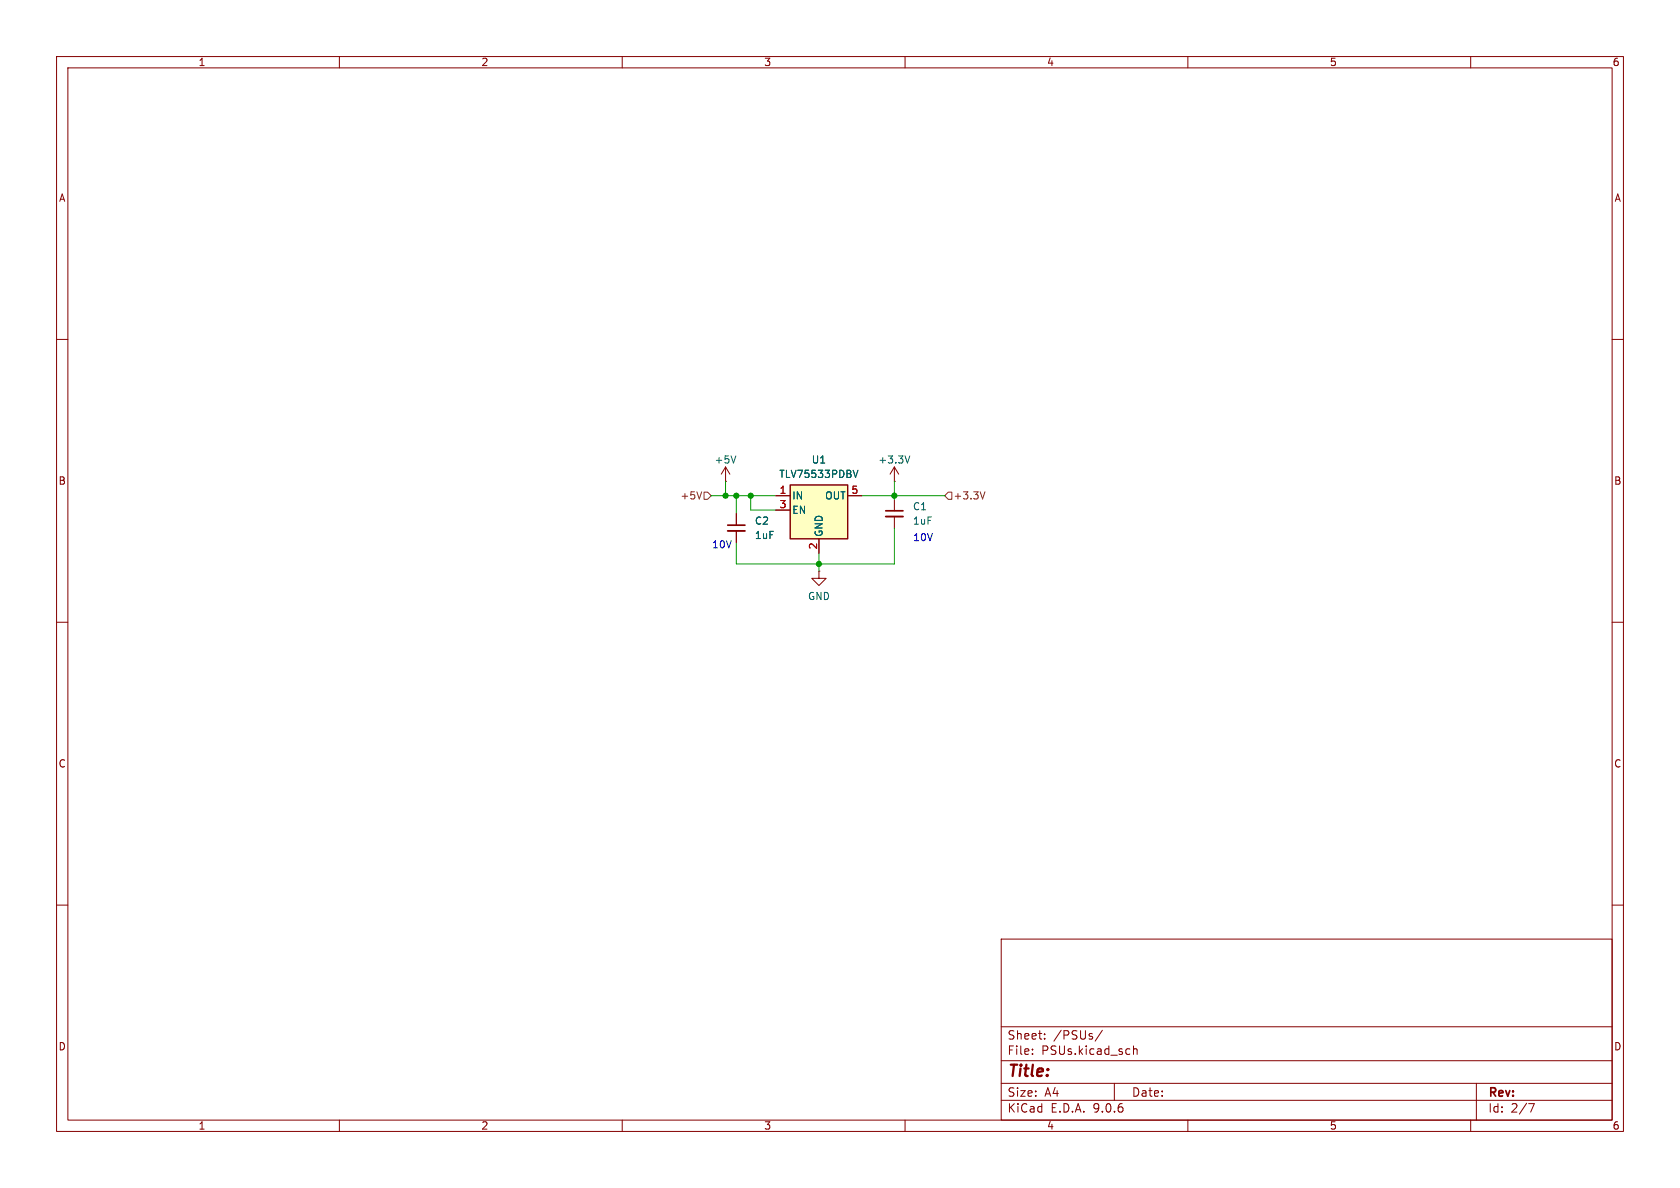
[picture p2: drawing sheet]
(kicad_sch
 (version 20250114)
 (generator "eeschema")
 (generator_version "9.0")
 (paper "A4")
 (lib_symbols
  (symbol "Device:C_Small"
   (pin_numbers (hide yes))
   (pin_names
    (offset 0.254) (hide yes)) (exclude_from_sim no) (in_bom yes) (on_board yes)
   (property "Reference" "C" (at 0.254 1.778 0) (effects (font (size 1.27 1.27)) (justify left)))
   (property "Value" "C_Small" (at 0.254 -2.032 0) (effects (font (size 1.27 1.27)) (justify left)))
   (property "Footprint" "" (at 0 0 0) (effects (font (size 1.27 1.27)) (hide yes)))
   (property "Datasheet" "~" (at 0 0 0) (effects (font (size 1.27 1.27)) (hide yes)))
   (property "Description" "Unpolarized capacitor, small symbol" (at 0 0 0) (effects (font (size 1.27 1.27)) (hide yes)))
   (symbol "C_Small_0_1"
    (polyline (pts (xy -1.524 0.508) (xy 1.524 0.508)) (stroke (width 0.3048) (type default)) (fill (type none)))
    (polyline (pts (xy -1.524 -0.508) (xy 1.524 -0.508)) (stroke (width 0.3302) (type default)) (fill (type none))))
   (symbol "C_Small_1_1"
    (pin passive line (at 0 2.54 270) (length 2.032) (name "~" (effects (font (size 1.27 1.27)))) (number "1" (effects (font (size 1.27 1.27)))))
    (pin passive line (at 0 -2.54 90) (length 2.032) (name "~" (effects (font (size 1.27 1.27)))) (number "2" (effects (font (size 1.27 1.27))))))
   (embedded_fonts no))
  (symbol "Regulator_Linear:TLV75533PDBV"
   (pin_names
    (offset 0.254)) (exclude_from_sim no) (in_bom yes) (on_board yes)
   (property "Reference" "U" (at -3.81 5.715 0) (effects (font (size 1.27 1.27))))
   (property "Value" "TLV75533PDBV" (at 0 5.715 0) (effects (font (size 1.27 1.27)) (justify left)))
   (property "Footprint" "Package_TO_SOT_SMD:SOT-23-5" (at 0 8.255 0) (effects (font (size 1.27 1.27)
    (italic yes)) (hide yes)))
   (property "Datasheet" "http://www.ti.com/lit/ds/symlink/tlv755p.pdf" (at 0 1.27 0) (effects (font (size 1.27 1.27)) (hide yes)))
   (property "Description" "500mA Low Dropout Voltage Regulator, Fixed Output 3.3V, SOT-23-5" (at 0 0 0) (effects (font (size 1.27 1.27)) (hide yes)))
   (symbol "TLV75533PDBV_0_1"
    (rectangle (start -5.08 4.445) (end 5.08 -5.08) (stroke (width 0.254) (type default)) (fill (type background))))
   (symbol "TLV75533PDBV_1_1"
    (pin power_in line (at -7.62 2.54 0) (length 2.54) (name "IN" (effects (font (size 1.27 1.27)))) (number "1" (effects (font (size 1.27 1.27)))))
    (pin input line (at -7.62 0 0) (length 2.54) (name "EN" (effects (font (size 1.27 1.27)))) (number "3" (effects (font (size 1.27 1.27)))))
    (pin power_in line (at 0 -7.62 90) (length 2.54) (name "GND" (effects (font (size 1.27 1.27)))) (number "2" (effects (font (size 1.27 1.27)))))
    (pin no_connect line (at 5.08 0 180) (length 2.54) (hide yes) (name "NC" (effects (font (size 1.27 1.27)))) (number "4" (effects (font (size 1.27 1.27)))))
    (pin power_out line (at 7.62 2.54 180) (length 2.54) (name "OUT" (effects (font (size 1.27 1.27)))) (number "5" (effects (font (size 1.27 1.27))))))
   (embedded_fonts no))
  (symbol "power:+5V"
   (power)
   (pin_numbers (hide yes))
   (pin_names
    (offset 0) (hide yes)) (exclude_from_sim no) (in_bom yes) (on_board yes)
   (property "Reference" "#PWR" (at 0 -3.81 0) (effects (font (size 1.27 1.27)) (hide yes)))
   (property "Value" "+5V" (at 0 3.556 0) (effects (font (size 1.27 1.27))))
   (property "Footprint" "" (at 0 0 0) (effects (font (size 1.27 1.27)) (hide yes)))
   (property "Datasheet" "" (at 0 0 0) (effects (font (size 1.27 1.27)) (hide yes)))
   (property "Description" "Power symbol creates a global label with name \"+5V\"" (at 0 0 0) (effects (font (size 1.27 1.27)) (hide yes)))
   (symbol "+5V_0_1"
    (polyline (pts (xy -0.762 1.27) (xy 0 2.54)) (stroke (width 0) (type default)) (fill (type none)))
    (polyline (pts (xy 0 2.54) (xy 0.762 1.27)) (stroke (width 0) (type default)) (fill (type none)))
    (polyline (pts (xy 0 0) (xy 0 2.54)) (stroke (width 0) (type default)) (fill (type none))))
   (symbol "+5V_1_1"
    (pin power_in line (at 0 0 90) (length 0) (name "~" (effects (font (size 1.27 1.27)))) (number "1" (effects (font (size 1.27 1.27))))))
   (embedded_fonts no))
  (symbol "power:GND"
   (power)
   (pin_numbers (hide yes))
   (pin_names
    (offset 0) (hide yes)) (exclude_from_sim no) (in_bom yes) (on_board yes)
   (property "Reference" "#PWR" (at 0 -6.35 0) (effects (font (size 1.27 1.27)) (hide yes)))
   (property "Value" "GND" (at 0 -3.81 0) (effects (font (size 1.27 1.27))))
   (property "Footprint" "" (at 0 0 0) (effects (font (size 1.27 1.27)) (hide yes)))
   (property "Datasheet" "" (at 0 0 0) (effects (font (size 1.27 1.27)) (hide yes)))
   (property "Description" "Power symbol creates a global label with name \"GND\" , ground" (at 0 0 0) (effects (font (size 1.27 1.27)) (hide yes)))
   (symbol "GND_0_1"
    (polyline (pts (xy 0 0) (xy 0 -1.27) (xy 1.27 -1.27) (xy 0 -2.54) (xy -1.27 -1.27) (xy 0 -1.27)) (stroke (width 0) (type default)) (fill (type none))))
   (symbol "GND_1_1"
    (pin power_in line (at 0 0 270) (length 0) (name "~" (effects (font (size 1.27 1.27)))) (number "1" (effects (font (size 1.27 1.27))))))
   (embedded_fonts no)))
 (text "10V"
  (exclude_from_sim no)
  (at 127.635 96.52 0)
  (effects (font (size 1.27 1.27))))
 (text "10V"
  (exclude_from_sim no)
  (at 163.195 95.25 0)
  (effects (font (size 1.27 1.27))))
 (junction
  (at 144.78 99.695)
  (diameter 0)
  (color 0 0 0 0))
 (junction
  (at 158.115 87.63)
  (diameter 0)
  (color 0 0 0 0))
 (junction
  (at 130.175 87.63)
  (diameter 0)
  (color 0 0 0 0))
 (junction
  (at 132.715 87.63)
  (diameter 0)
  (color 0 0 0 0))
 (junction
  (at 128.27 87.63)
  (diameter 0)
  (color 0 0 0 0))
 (wire
  (pts (xy 144.78 99.695) (xy 144.78 97.79))
  (stroke (width 0) (type default)))
 (wire
  (pts (xy 152.4 87.63) (xy 158.115 87.63))
  (stroke (width 0) (type default)))
 (wire
  (pts (xy 158.115 87.63) (xy 158.115 88.265))
  (stroke (width 0) (type default)))
 (wire
  (pts (xy 130.175 99.695) (xy 144.78 99.695))
  (stroke (width 0) (type default)))
 (wire
  (pts (xy 128.27 85.09) (xy 128.27 87.63))
  (stroke (width 0) (type default)))
 (wire
  (pts (xy 137.16 90.17) (xy 132.715 90.17))
  (stroke (width 0) (type default)))
 (wire
  (pts (xy 144.78 99.695) (xy 144.78 100.965))
  (stroke (width 0) (type default)))
 (wire
  (pts (xy 158.115 85.09) (xy 158.115 87.63))
  (stroke (width 0) (type default)))
 (wire
  (pts (xy 158.115 87.63) (xy 167.005 87.63))
  (stroke (width 0) (type default)))
 (wire
  (pts (xy 158.115 93.345) (xy 158.115 99.695))
  (stroke (width 0) (type default)))
 (wire
  (pts (xy 158.115 99.695) (xy 144.78 99.695))
  (stroke (width 0) (type default)))
 (wire
  (pts (xy 125.73 87.63) (xy 128.27 87.63))
  (stroke (width 0) (type default)))
 (wire
  (pts (xy 130.175 87.63) (xy 132.715 87.63))
  (stroke (width 0) (type default)))
 (wire
  (pts (xy 132.715 87.63) (xy 137.16 87.63))
  (stroke (width 0) (type default)))
 (wire
  (pts (xy 130.175 87.63) (xy 130.175 90.805))
  (stroke (width 0) (type default)))
 (wire
  (pts (xy 128.27 87.63) (xy 130.175 87.63))
  (stroke (width 0) (type default)))
 (wire
  (pts (xy 130.175 95.885) (xy 130.175 99.695))
  (stroke (width 0) (type default)))
 (wire
  (pts (xy 132.715 90.17) (xy 132.715 87.63))
  (stroke (width 0) (type default)))
 (hierarchical_label "+3.3V"
  (shape input)
  (at 167.005 87.63 0)
  (effects (font (size 1.27 1.27)) (justify left)))
 (hierarchical_label "+5V"
  (shape input)
  (at 125.73 87.63 180)
  (effects (font (size 1.27 1.27)) (justify right)))
 (symbol
  (lib_id "Device:C_Small")
  (at 158.115 90.805 0)
  (unit 1)
  (exclude_from_sim no)
  (in_bom yes)
  (on_board yes)
  (dnp no)
  (fields_autoplaced yes)
  (property "Reference" "C1" (at 161.29 89.5412 0) (effects (font (size 1.27 1.27)) (justify left)))
  (property "Value" "1uF" (at 161.29 92.0812 0) (effects (font (size 1.27 1.27)) (justify left)))
  (property "Footprint" "Capacitor_SMD:C_0402_1005Metric_Pad0.74x0.62mm_HandSolder" (at 158.115 90.805 0) (effects (font (size 1.27 1.27)) (hide yes)))
  (property "Datasheet" "~" (at 158.115 90.805 0) (effects (font (size 1.27 1.27)) (hide yes)))
  (property "Description" "Unpolarized capacitor, small symbol" (at 158.115 90.805 0) (effects (font (size 1.27 1.27)) (hide yes)))
  (pin "2")
  (pin "1"))
 (symbol
  (lib_id "power:+5V")
  (at 158.115 85.09 0)
  (unit 1)
  (exclude_from_sim no)
  (in_bom yes)
  (on_board yes)
  (dnp no)
  (property "Reference" "#PWR010" (at 158.115 88.9 0) (effects (font (size 1.27 1.27)) (hide yes)))
  (property "Value" "+3.3V" (at 158.115 81.28 0) (effects (font (size 1.27 1.27))))
  (property "Footprint" "" (at 158.115 85.09 0) (effects (font (size 1.27 1.27)) (hide yes)))
  (property "Datasheet" "" (at 158.115 85.09 0) (effects (font (size 1.27 1.27)) (hide yes)))
  (property "Description" "Power symbol creates a global label with name \"+5V\"" (at 158.115 85.09 0) (effects (font (size 1.27 1.27)) (hide yes)))
  (pin "1"))
 (symbol
  (lib_id "Regulator_Linear:TLV75533PDBV")
  (at 144.78 90.17 0)
  (unit 1)
  (exclude_from_sim no)
  (in_bom yes)
  (on_board yes)
  (dnp no)
  (fields_autoplaced yes)
  (property "Reference" "U1" (at 144.78 81.28 0) (effects (font (size 1.27 1.27))))
  (property "Value" "TLV75533PDBV" (at 144.78 83.82 0) (effects (font (size 1.27 1.27))))
  (property "Footprint" "Package_TO_SOT_SMD:SOT-23-5" (at 144.78 81.915 0) (effects (font (size 1.27 1.27)
    (italic yes)) (hide yes)))
  (property "Datasheet" "http://www.ti.com/lit/ds/symlink/tlv755p.pdf" (at 144.78 88.9 0) (effects (font (size 1.27 1.27)) (hide yes)))
  (property "Description" "500mA Low Dropout Voltage Regulator, Fixed Output 3.3V, SOT-23-5" (at 144.78 90.17 0) (effects (font (size 1.27 1.27)) (hide yes)))
  (pin "3")
  (pin "2")
  (pin "1")
  (pin "4")
  (pin "5"))
 (symbol
  (lib_id "power:GND")
  (at 144.78 100.965 0)
  (unit 1)
  (exclude_from_sim no)
  (in_bom yes)
  (on_board yes)
  (dnp no)
  (fields_autoplaced yes)
  (property "Reference" "#PWR011" (at 144.78 107.315 0) (effects (font (size 1.27 1.27)) (hide yes)))
  (property "Value" "GND" (at 144.78 105.41 0) (effects (font (size 1.27 1.27))))
  (property "Footprint" "" (at 144.78 100.965 0) (effects (font (size 1.27 1.27)) (hide yes)))
  (property "Datasheet" "" (at 144.78 100.965 0) (effects (font (size 1.27 1.27)) (hide yes)))
  (property "Description" "Power symbol creates a global label with name \"GND\" , ground" (at 144.78 100.965 0) (effects (font (size 1.27 1.27)) (hide yes)))
  (pin "1"))
 (symbol
  (lib_id "Device:C_Small")
  (at 130.175 93.345 0)
  (unit 1)
  (exclude_from_sim no)
  (in_bom yes)
  (on_board yes)
  (dnp no)
  (fields_autoplaced yes)
  (property "Reference" "C2" (at 133.35 92.0812 0) (effects (font (size 1.27 1.27)) (justify left)))
  (property "Value" "1uF" (at 133.35 94.6212 0) (effects (font (size 1.27 1.27)) (justify left)))
  (property "Footprint" "Capacitor_SMD:C_0402_1005Metric_Pad0.74x0.62mm_HandSolder" (at 130.175 93.345 0) (effects (font (size 1.27 1.27)) (hide yes)))
  (property "Datasheet" "~" (at 130.175 93.345 0) (effects (font (size 1.27 1.27)) (hide yes)))
  (property "Description" "Unpolarized capacitor, small symbol" (at 130.175 93.345 0) (effects (font (size 1.27 1.27)) (hide yes)))
  (pin "2")
  (pin "1"))
 (symbol
  (lib_id "power:+5V")
  (at 128.27 85.09 0)
  (unit 1)
  (exclude_from_sim no)
  (in_bom yes)
  (on_board yes)
  (dnp no)
  (property "Reference" "#PWR09" (at 128.27 88.9 0) (effects (font (size 1.27 1.27)) (hide yes)))
  (property "Value" "+5V" (at 128.27 81.28 0) (effects (font (size 1.27 1.27))))
  (property "Footprint" "" (at 128.27 85.09 0) (effects (font (size 1.27 1.27)) (hide yes)))
  (property "Datasheet" "" (at 128.27 85.09 0) (effects (font (size 1.27 1.27)) (hide yes)))
  (property "Description" "Power symbol creates a global label with name \"+5V\"" (at 128.27 85.09 0) (effects (font (size 1.27 1.27)) (hide yes)))
  (pin "1")))
